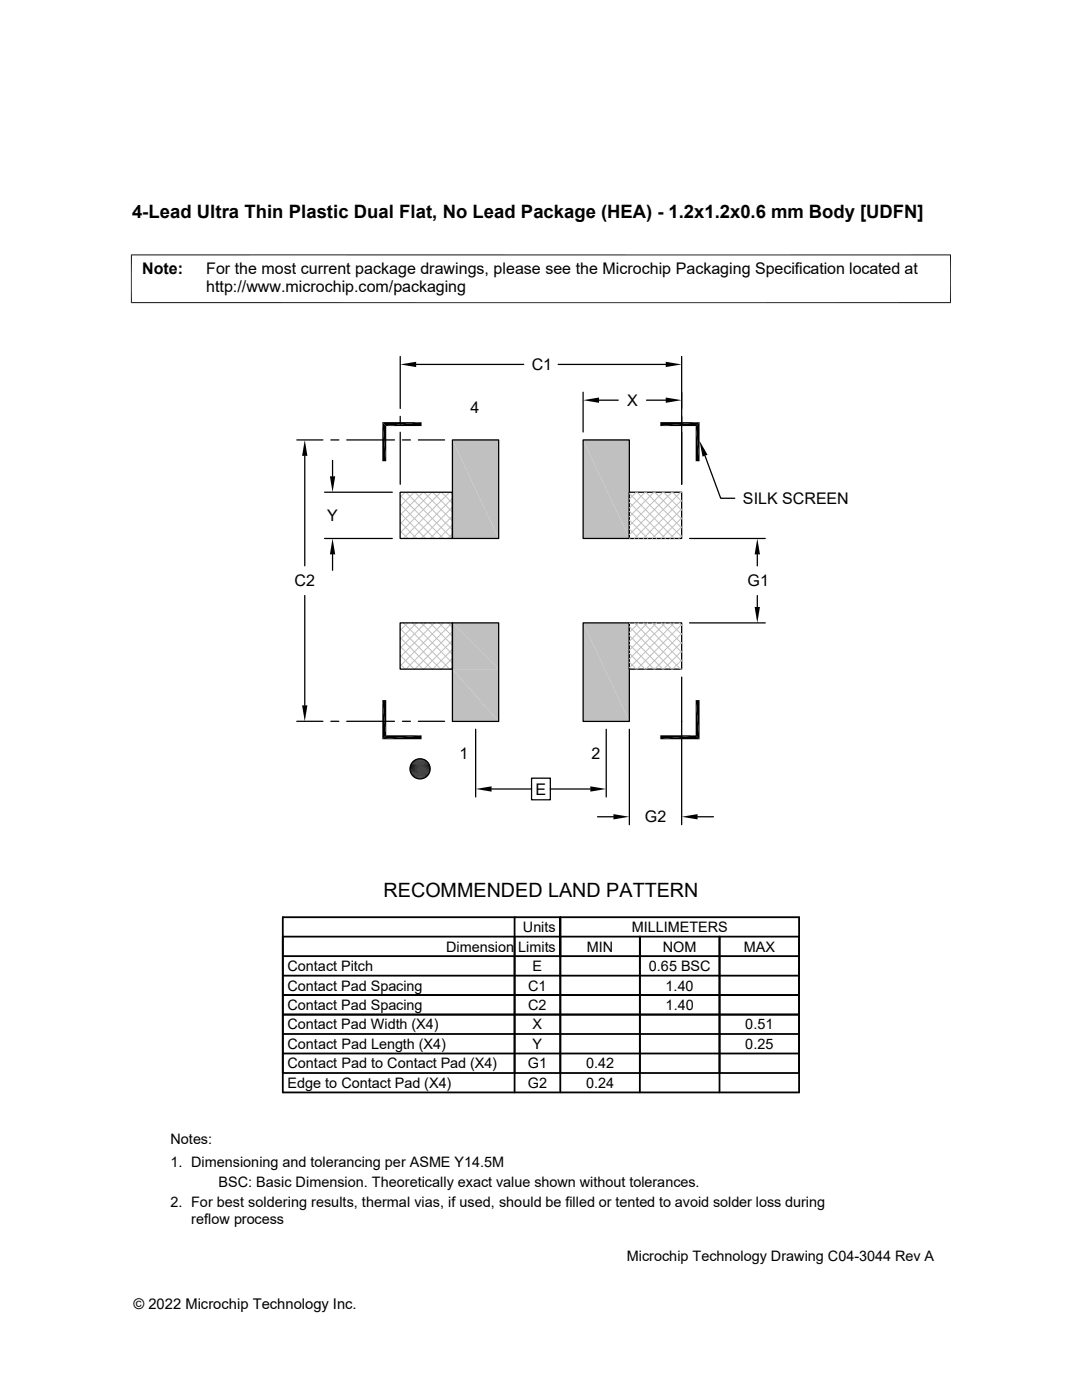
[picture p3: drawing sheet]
<svg xmlns="http://www.w3.org/2000/svg" width="216mm" height="279mm" viewBox="0 0 216 279" stroke-linecap="round" stroke-linejoin="round" font-family="sans-serif">
<path d="M136 144h.1" fill="none" stroke="#000" stroke-width=".25"/>
<g fill="#c0c0c0">
<path d="M116.4 87.8l9.2 19.7h-9.2z"/>
<path d="M116.4 87.8h9.2v19.7z"/>
<path d="M90.3 87.8l9.2 19.7h-9.2z"/>
<path d="M90.3 87.8h9.2v19.7z"/>
<path d="M90.3 124.3l9.2 9.2h-9.2z"/>
<path d="M90.3 124.3h9.2v9.2z"/>
<path d="M116.4 124.3l9.2 19.7h-9.2z"/>
<path d="M116.4 124.3h9.2v19.7z"/>
<path d="M90.3 133.5l9.2 10.5h-9.2z"/>
<path d="M90.3 133.5h9.2v10.5z"/>
</g>
<g fill="none" stroke="#000" stroke-width=".25">
<path d="M79.9 71.1v10.4M83 72.7h21.5M111.4 72.7h21.4M116.4 78.3v7.9M119.5 79.9h3.9M129 79.9h3.8M136 71.1v25.5M59.2 87.8h5.2M60.8 91v21.9M64.8 98.2h13.5M66 87.8h1.6M66.4 91.9v3.2"/>
<path d="M69.2 87.8h9.5M79.8 98.2h10.5v9.3h-10.5zM79.9 83.1v1.6M79.9 86.3v10.3M80.3 87.8h1.6M83.5 87.8h5.2M90.3 87.8h9.2v19.7h-9.2zM116.4 87.8h9.2v19.7h-9.2zM125.6 98.2h10.4v9.3h-10.4zM140.7 91l3.1 8.4h2.8M60.8 118.9v21.9M64.8 107.5h13.5"/>
<path d="M66.4 110.6v3.2M137.6 107.5h15.1M151.1 110.6v2.3M151.1 118.9v2.2M79.8 124.3h10.5v9.2h-10.5zM90.3 124.3h9.2v19.7h-9.2zM116.4 124.3h9.2v19.7h-9.2zM125.6 124.3h10.4v9.2h-10.4zM136 135.1v29.5M137.6 124.3h15.1M59.2 144h5.2M66 144h1.6"/>
<path d="M69.2 144h9.5M80.3 144h1.6M83.5 144h5.2M94.9 145.5v13.5M98.1 157.5h8M106.1 155.3h3.7v4.3h-3.7zM109.8 157.5h8M121 145.5v13.5M125.6 145.5v19.1M119.2 163h3.2M139.2 163h3.2"/>
<circle cx="83.8" cy="153.4" r="2.01"/>
</g>
<g fill="none" stroke="#c0c0c0" stroke-width=".2">
<path d="M79.8 98.8l8.7 8.7M80.9 98.2l-1.1 1.1M81 98.2l9.2 9.3M82.6 98.2l-2.8 2.8M82.8 98.2l7.5 7.5M84.4 98.2l-4.6 4.6M84.6 98.2l5.7 5.7M86.2 98.2l-6.4 6.4M86.3 98.2l4 4M87.9 98.2l-8.1 8.1M88.1 98.2l2.2 2.2M89.7 98.2l-9.2 9.3"/>
<path d="M89.9 98.2l.4 .4M90.3 99.5l-8 8M125.6 98.5l9 9M127 98.2l-1.4 1.4M127.1 98.2l8.9 8.9M128.7 98.2l-3.1 3.2M128.9 98.2l7.1 7.2M130.5 98.2l-4.9 4.9M130.6 98.2l5.4 5.4M132.3 98.2l-6.7 6.7M132.4 98.2l3.6 3.6M134 98.2l-8.4 8.5"/>
<path d="M134.2 98.2l1.8 1.9M135.8 98.2l-9.2 9.3M136 98.2v.1M136 99.8l-7.6 7.7M79.8 100.6l6.9 6.9M79.8 102.4l5.1 5.1M79.8 104.2l3.3 3.3M79.8 105.9l1.6 1.6M90.3 106.6l-.9 .9M90.3 104.8l-2.7 2.7M90.3 103l-4.5 4.5M90.3 101.2l-6.2 6.3"/>
<path d="M125.6 107.4l.1 .1M125.6 105.6l1.9 1.9M125.6 103.8l3.6 3.7M125.6 102l5.4 5.5M125.6 100.3l7.2 7.2M136 101.6l-5.9 5.9M136 103.4l-4.1 4.1M136 105.1l-2.3 2.4M136 106.9l-.6 .6M79.8 125.4l8.1 8.1M79.8 127.2l6.4 6.3M79.8 129l4.6 4.5"/>
<path d="M79.8 130.7l2.8 2.8M79.8 132.5l1.1 1M80.5 124.3l9.2 9.2M81.4 124.3l-1.6 1.5M82.3 124.3l8 8M83.1 124.3l-3.3 3.3M84.1 124.3l6.2 6.3M84.9 124.3l-5.1 5.1M85.8 124.3l4.5 4.5M86.7 124.3l-6.9 6.8M87.6 124.3l2.7 2.7M88.5 124.3l-8.7 8.6"/>
<path d="M89.4 124.3l.9 .9M90.2 124.3l-9.2 9.2M90.3 133.1l-.4 .4M90.3 131.4l-2.2 2.1M90.3 129.6l-4 3.9M90.3 127.8l-5.7 5.7M90.3 126l-7.5 7.5M125.6 132.2l1.4 1.3M125.6 130.4l3.1 3.1M125.6 128.6l4.9 4.9M125.6 126.9l6.7 6.6M125.6 125.1l8.4 8.4"/>
<path d="M125.7 124.3l-.1 .1M126.6 124.3l9.2 9.2M127.5 124.3l-1.9 1.9M128.4 124.3l7.6 7.7M129.2 124.3l-3.6 3.7M130.1 124.3l5.9 5.9M131 124.3l-5.4 5.5M131.9 124.3l4.1 4.1M132.8 124.3l-7.2 7.2M133.7 124.3l2.3 2.3M134.6 124.3l-9 9M135.4 124.3l.6 .6"/>
<path d="M136 124.6l-8.9 8.9M136 126.4l-7.1 7.1M136 128.2l-5.4 5.3M136 129.9l-3.6 3.6M136 131.7l-1.8 1.8M136 133.5h.1"/>
</g>
<g fill="none" stroke="#000" stroke-width=".36">
<path d="M56.4 186.9h103M56.4 183h103v35h-103zM56.4 190.8h103M56.4 198.6h103M56.4 194.7h103M102.7 183v35M111.8 190.8v-7.8v31.1M111.8 186.9v31.1M143.6 186.9v31.1M56.4 202.5h103M56.4 206.4h103M56.4 210.2h103"/>
<path d="M56.4 214.1h103M127.7 214.1v-27.2v31.1"/>
</g>
<g fill="#000">
<path d="M79.9 72.7l3.1-.5v1.1zM116.4 79.9l3.1-.6v1.1zM132.8 72.2l3.2 .5-3.2 .6zM132.8 79.3l3.2 .6-3.2 .5zM60.8 87.8l.5 3.2h-1zM65.8 95.1h1.1l-.5 3.1zM76.3 84.2l.8 7.9h-.8zM76.3 84.2l.8 .8v7.1zM77.1 85l7-.8v.8zM76.3 84.2h7.8l-7 .8zM131.8 84.2h7.8l-7.8 .8zM131.8 85l7.8-.8-.8 .8z"/>
<path d="M138.8 85l.8 7.1h-.8zM138.8 85l.8-.8v7.9zM139.6 88l1.6 2.8-1 .3zM66.4 107.5l.5 3.1h-1.1zM151.1 107.5l.5 3.1h-1zM150.6 121.1h1l-.5 3.2zM60.3 140.8h1l-.5 3.2zM76.3 139.7l.8 7-.8 .8zM76.3 139.7h.8v7zM82.8 155.2l1.9 .1zM83 151.6l1.8 .1zM83 155.3l1.5 .1z"/>
<path d="M83 155.3h1.7zM83 151.6h1.7zM83.1 151.5l1.6 .1zM83.1 155.4h1.2zM83.1 155.4h1.4zM83.1 151.5h1.4zM83.4 151.5h1.1zM83.4 155.4h.7zM83.4 155.4h.9zM83.4 151.5h.9zM83.5 151.4l.8 .1zM83.5 155.4h.6z"/>
<path d="M83.5 151.4h.6zM76.3 147.5l7.8-.8v.8zM76.3 147.5l.8-.8h7zM94.9 157.5l3.2-.6v1.1zM117.8 156.9l3.2 .6-3.2 .5zM131.8 146.7h7l-7 .8zM131.8 147.5l7-.8 .8 .8zM138.8 139.7l.8 7.8-.8-.8zM138.8 139.7h.8v7.8zM122.4 162.5l3.2 .5-3.2 .5zM136 163l3.2-.5v1z"/>
</g>
<g fill="none" stroke="#000" stroke-width=".2">
<path d="M26.1 50.9h163.7M26.2 50.8v9.7M189.7 50.8v9.7M26.1 60.4h163.7M81.8 153.3h4.1M81.8 153.5h4.1M81.8 153.7h4M81.8 153.2h4M81.8 153h4M81.8 153.9h4M81.9 152.8h3.9M81.9 154.1h3.9"/>
<path d="M81.9 154.3h3.8M81.9 152.6h3.8M82 154.5h3.6M82 152.4h3.6M82.1 152.3h3.4M82.1 154.6h3.4M82.2 154.8h3.2M82.2 152.1h3.2M82.4 154.9h2.9M82.4 152h2.9M82.5 151.8h2.6M82.5 155h2.6"/>
<path d="M82.7 151.7h2.3M82.7 155.1h2.3M82.8 151.6h2M82.8 155.2h2"/>
</g>
<text font-size="3.9" x="76.5" y="178.9">RECOMMENDED LAND PATTERN</text>
<text font-size="3.7" x="26.4" y="43.5">4-Lead Ultra Thin Plastic Dual Flat, No Lead Package (HEA) - 1.2x1.2x0.6 mm Body [UDFN]</text>
<g font-size="3.2">
<text x="28.4" y="54.6">Note:</text>
<text x="41.1" y="58.3">http://www.microchip.com/packaging</text>
<text x="41.1" y="54.6">For the most current package drawings, please see the Microchip Packaging Specification located at</text>
<text x="106.1" y="73.9">C1</text>
<text x="93.9" y="82.5">4</text>
<text x="125.1" y="81">X</text>
<text x="148.3" y="100.6">SILK SCREEN</text>
<text x="65.3" y="104">Y</text>
<text x="58.8" y="117">C2</text>
<text x="149.2" y="117">G1</text>
<text x="91.7" y="151.5">1</text>
<text x="118" y="151.5">2</text>
<text x="106.8" y="158.6">E</text>
<text x="128.7" y="164.1">G2</text>
</g>
<g font-size="2.9">
<text x="89" y="189.9">Dimension Limits</text>
<text x="104.3" y="186">Units</text>
<text x="117.1" y="189.9">MIN</text>
<text x="126" y="186">MILLIMETERS</text>
<text x="132.3" y="189.9">NOM</text>
<text x="148.4" y="189.9">MAX</text>
<text x="57.3" y="193.8">Contact Pitch</text>
<text x="57.3" y="197.7">Contact Pad Spacing</text>
<text x="105.4" y="197.7">C1</text>
<text x="106.3" y="193.8">E</text>
<text x="129.5" y="193.8">0.65 BSC</text>
<text x="132.8" y="197.7">1.40</text>
<text x="57.3" y="201.6">Contact Pad Spacing</text>
<text x="105.4" y="201.6">C2</text>
<text x="132.8" y="201.6">1.40</text>
<text x="57.3" y="209.3">Contact Pad Length (X4)</text>
<text x="57.3" y="205.4">Contact Pad Width (X4)</text>
<text x="106.3" y="209.3">Y</text>
<text x="106.3" y="205.4">X</text>
<text x="148.7" y="209.3">0.25</text>
<text x="148.7" y="205.4">0.51</text>
<text x="57.3" y="213.2">Contact Pad to Contact Pad (X4)</text>
<text x="105.3" y="213.2">G1</text>
<text x="116.9" y="213.2">0.42</text>
<text x="57.3" y="217.1">Edge to Contact Pad (X4)</text>
<text x="105.3" y="217.1">G2</text>
<text x="116.9" y="217.1">0.24</text>
<text x="34" y="228.3">Notes:</text>
<text x="34" y="232.9">1. Dimensioning and tolerancing per ASME Y14.5M</text>
<text x="43.6" y="236.9">BSC: Basic Dimension. Theoretically exact value shown without tolerances.</text>
<text x="34" y="241">2. For best soldering results, thermal vias, if used, should be filled or tented to avoid solder loss during</text>
<text x="38.1" y="244.3">reflow process</text>
<text x="125.1" y="251.7">Microchip Technology Drawing C04-3044 Rev A</text>
<text x="26.6" y="261.3">© 2022 Microchip Technology Inc.</text>
</g>
</svg>
